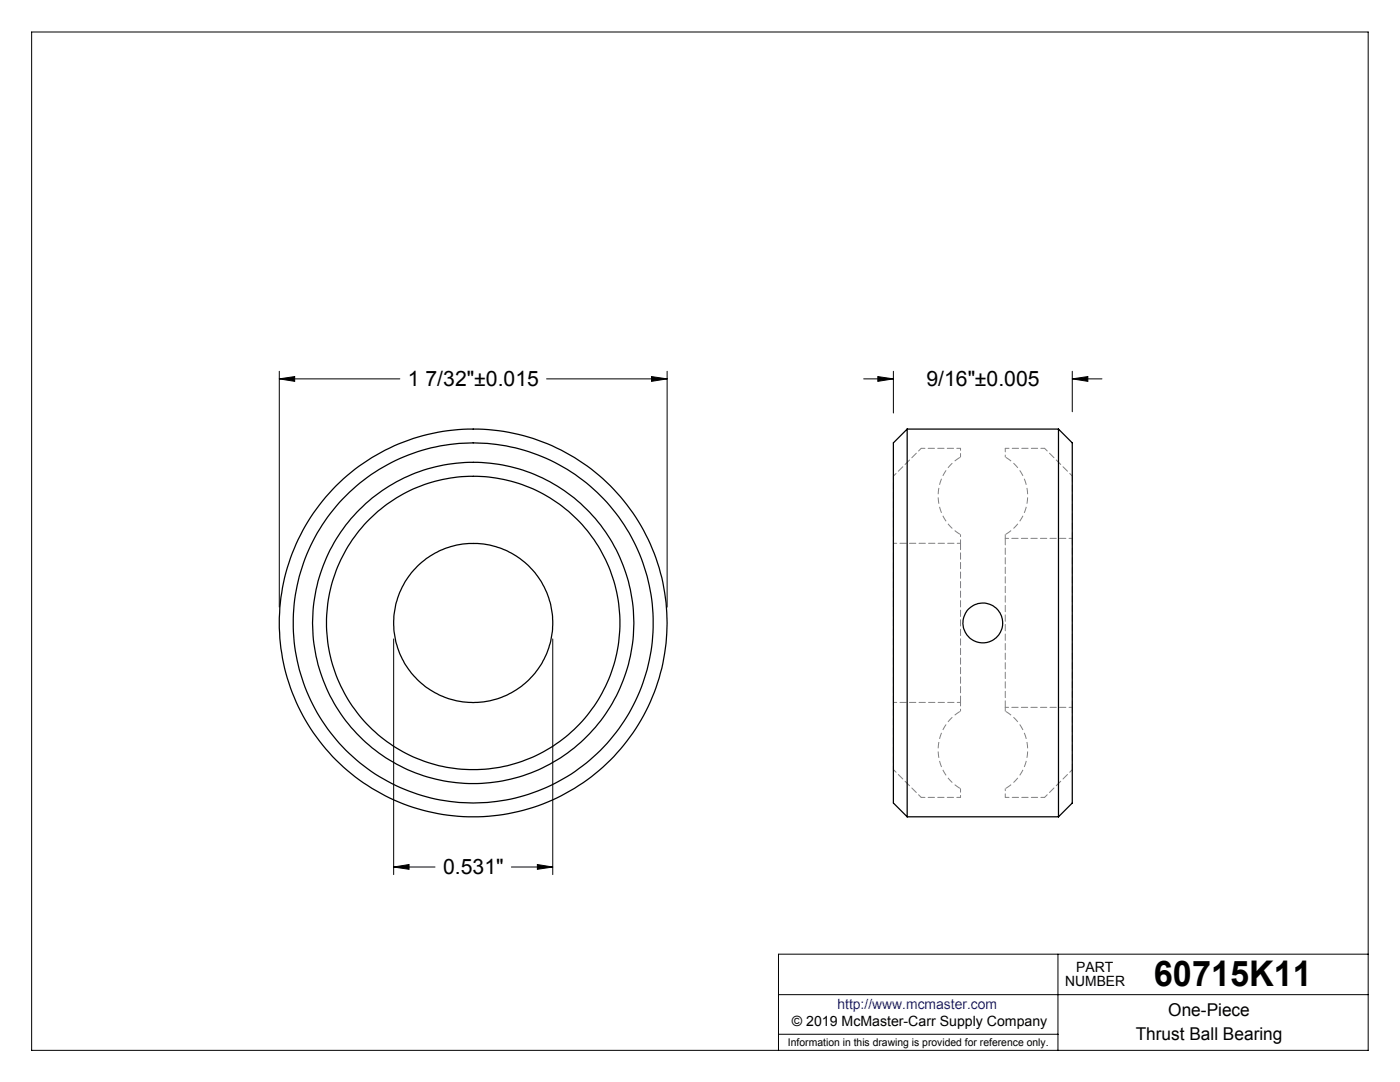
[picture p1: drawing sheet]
<svg xmlns="http://www.w3.org/2000/svg" width="279mm" height="216mm" viewBox="0 0 279 216" stroke-linecap="round" stroke-linejoin="round" font-family="sans-serif">
<g fill="none" stroke="#000" stroke-width=".2">
<path d="M6.3 6.4h266.7v203.2h-266.7zM55.7 75.6l3.1-.5v1zM55.7 74.1v47M55.7 75.6h24.1M109.1 75.6h24M130 75.1l3.1 .5-3.1 .5zM133.1 74.1v47M172.4 75.6h5.9M175.2 75.1l3.1 .5-3.1 .5zM178.3 74.1v8.3M214 75.6l3.1-.5v1zM214 75.6h5.9"/>
<path d="M214 74.1v8.1M78.6 127.5v47M110.3 127.5v47M78.6 173l3-.5v1zM78.6 173h8.2M102.1 173h8.2M107.2 172.5l3.1 .5-3.1 .5zM155.4 198.5h117.6M211.1 190.4v19.2M273 190.4h-117.6v19.2M155.4 206.4h55.7"/>
</g>
<path d="M191.7 91.2a8.9 8.9 0 0 0 0 15.5M200.6 106.7a8.9 8.9 0 0 0 0-15.5M191.7 141.9a8.9 8.9 0 0 0 0 15.5M200.6 157.4a8.9 8.9 0 0 0 0-15.5" fill="none" stroke="#808080" stroke-width=".2" stroke-dasharray="1.3 .6" stroke-dashoffset="-.1" stroke-linecap="butt"/>
<path d="M178.3 108.4v-13.4M191.7 108.4h-13.4M214 107.4h-13.4M178.3 140.2v13.4M191.7 140.2h-13.4M214 141.1h-13.4" fill="none" stroke="#808080" stroke-width=".2" stroke-dasharray="1.3 .6" stroke-dashoffset=".6"/>
<path d="M200.6 107.4v-.7M200.6 141.1v.8" fill="none" stroke="#808080" stroke-width=".2" stroke-dasharray="1.3 .6" stroke-dashoffset=".4"/>
<path d="M191.7 89.5v1.7M200.6 91.2v-1.7M191.7 106.7v1.7M191.7 159.1v-1.7M191.7 141.9v-1.7M200.6 157.4v1.7" fill="none" stroke="#808080" stroke-width=".2" stroke-dasharray="1.3 .6" stroke-dashoffset=".9"/>
<path d="M178.3 95l5.5-5.5M183.8 89.5h7.9M200.6 89.5h7.9M208.5 89.5l5.5 5.5M178.3 153.6l5.5 5.5M183.8 159.1h7.9M200.6 159.1h7.9M208.5 159.1l5.5-5.5" fill="none" stroke="#808080" stroke-width=".2" stroke-dasharray="1.3 .6" stroke-dashoffset=".5"/>
<path d="M214 95v12.4M214 153.6v-12.5" fill="none" stroke="#808080" stroke-width=".2" stroke-dasharray="1.3 .6" stroke-dashoffset=".1"/>
<path d="M178.3 140.2v-31.8M191.7 140.2v-31.8M200.6 141.1v-33.7M214 141.1v-33.7" fill="none" stroke="#808080" stroke-width=".2" stroke-dasharray="1.3 .6"/>
<path d="M55.7 75.6l3.1-.5v1zM130 75.1l3.1 .5-3.1 .5zM78.6 173l3-.5v1zM107.2 172.5l3.1 .5-3.1 .5zM214 75.6l3.1-.5v1zM175.2 75.1l3.1 .5-3.1 .5z" fill="#000"/>
<g fill="none" stroke="#000" stroke-width=".25">
<path d="M181 85.6v77.4M181 85.6l-2.7 2.8v71.8l2.7 2.8M181 85.6h30.2M211.2 85.6v77.4M211.2 85.6l2.8 2.8v71.8l-2.8 2.8M181 163h30.2"/>
<circle cx="94.4" cy="124.3" r="35.9"/>
<circle cx="94.4" cy="124.3" r="32.1"/>
<circle cx="94.4" cy="124.3" r="29.3"/>
<circle cx="94.4" cy="124.3" r="38.7"/>
<circle cx="94.4" cy="124.3" r="15.9"/>
<circle cx="196.1" cy="124.3" r="4"/>
</g>
<text font-size="7.1" x="230.3" y="196.8">60715K11</text>
<g font-size="4.2">
<text x="81.4" y="77">1 7/32&quot;±0.015</text>
<text x="184.9" y="77">9/16&quot;±0.005</text>
<text x="88.4" y="174.4">0.531&quot;</text>
</g>
<g font-size="3.5">
<text x="233.2" y="202.8">One-Piece</text>
<text x="226.7" y="207.5">Thrust Ball Bearing</text>
</g>
<g font-size="2.8">
<text x="212.6" y="196.8">NUMBER</text>
<text x="214.8" y="194">PART</text>
<text x="158" y="204.7">© 2019 McMaster-Carr Supply Company</text>
</g>
<text font-size="2.8" fill="#00f" x="167.1" y="201.4">http://www.mcmaster.com</text>
<text font-size="2.1" x="157.3" y="208.6">Information in this drawing is provided for reference only.</text>
</svg>
